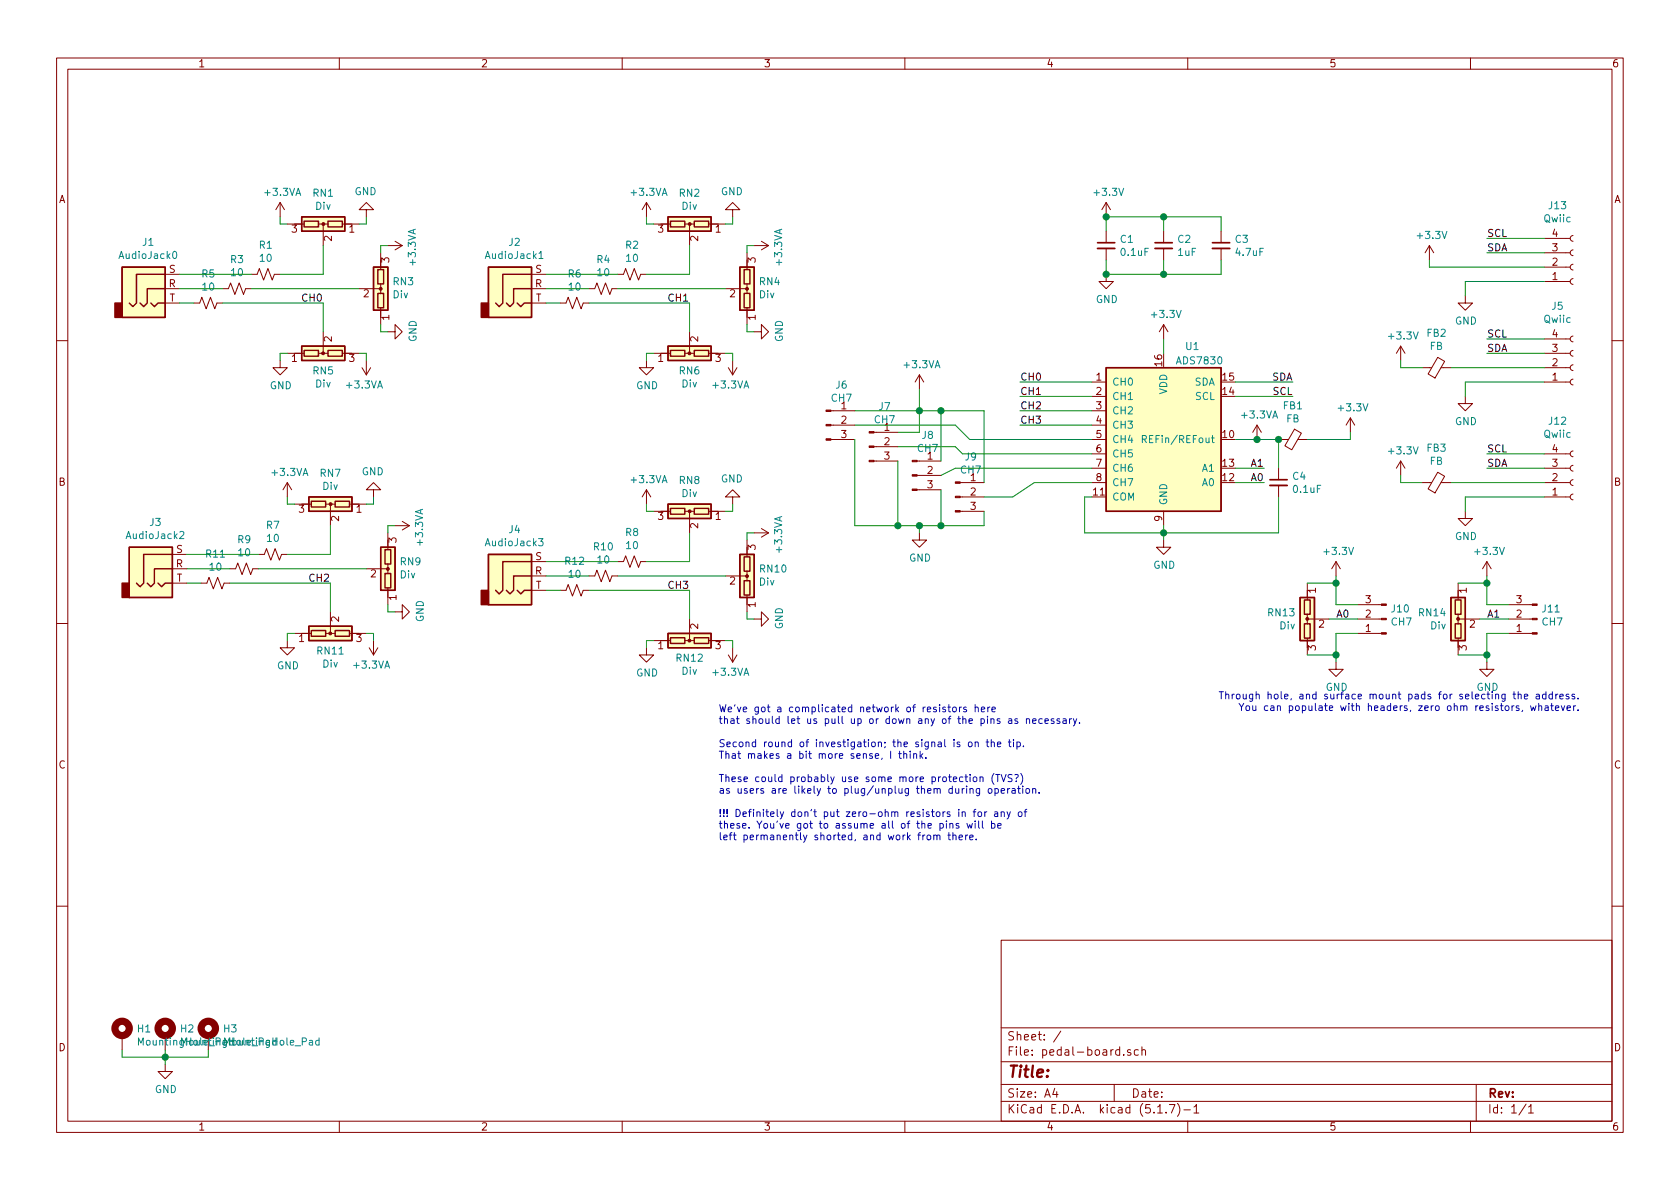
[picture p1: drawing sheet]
EESchema Schematic File Version 4
EELAYER 30 0
EELAYER END
$Descr A4 11693 8268
encoding utf-8
Sheet 1 1
Title ""
Date ""
Rev ""
Comp ""
Comment1 ""
Comment2 ""
Comment3 ""
Comment4 ""
$EndDescr
$Comp
L power:GND #PWR04
U 1 1
P 8100 3750
F 0 "#PWR04" H 8100 3500 50  0001 C CNN
F 1 "GND" H 8105 3577 50  0000 C CNN
F 2 "" H 8100 3750 50  0001 C CNN
F 3 "" H 8100 3750 50  0001 C CNN
	1    8100 3750
	1    0    0    -1  
$EndComp
$Comp
L power:+3.3V #PWR03
U 1 1
P 8100 2350
F 0 "#PWR03" H 8100 2200 50  0001 C CNN
F 1 "+3.3V" H 8115 2523 50  0000 C CNN
F 2 "" H 8100 2350 50  0001 C CNN
F 3 "" H 8100 2350 50  0001 C CNN
	1    8100 2350
	1    0    0    -1  
$EndComp
$Comp
L Connector:AudioJack3 J1
U 1 1
P 1050 2000
F 0 "J1" H 1032 2325 50  0000 C CNN
F 1 "AudioJack0" H 1032 2234 50  0000 C CNN
F 2 "footprints:SJ-63053A" H 1050 2000 50  0001 C CNN
F 3 "~" H 1050 2000 50  0001 C CNN
	1    1050 2000
	1    0    0    -1  
$EndComp
Wire Wire Line
	7600 2650 7100 2650
Wire Wire Line
	7600 2750 7100 2750
Wire Wire Line
	7600 2850 7100 2850
Wire Wire Line
	7600 2950 7100 2950
Text Label 7100 2650 0    50   ~ 0
CH0
Text Label 7100 2750 0    50   ~ 0
CH1
Text Label 7100 2850 0    50   ~ 0
CH2
Text Label 7100 2950 0    50   ~ 0
CH3
$Comp
L Connector:AudioJack3 J2
U 1 1
P 3600 2000
F 0 "J2" H 3582 2325 50  0000 C CNN
F 1 "AudioJack1" H 3582 2234 50  0000 C CNN
F 2 "footprints:SJ-63053A" H 3600 2000 50  0001 C CNN
F 3 "~" H 3600 2000 50  0001 C CNN
	1    3600 2000
	1    0    0    -1  
$EndComp
$Comp
L Connector:AudioJack3 J3
U 1 1
P 1100 3950
F 0 "J3" H 1082 4275 50  0000 C CNN
F 1 "AudioJack2" H 1082 4184 50  0000 C CNN
F 2 "footprints:SJ-63053A" H 1100 3950 50  0001 C CNN
F 3 "~" H 1100 3950 50  0001 C CNN
	1    1100 3950
	1    0    0    -1  
$EndComp
$Comp
L Connector:AudioJack3 J4
U 1 1
P 3600 4000
F 0 "J4" H 3582 4325 50  0000 C CNN
F 1 "AudioJack3" H 3582 4234 50  0000 C CNN
F 2 "footprints:SJ-63053A" H 3600 4000 50  0001 C CNN
F 3 "~" H 3600 4000 50  0001 C CNN
	1    3600 4000
	1    0    0    -1  
$EndComp
$Comp
L power:+3.3V #PWR0107
U 1 1
P 9750 2500
F 0 "#PWR0107" H 9750 2350 50  0001 C CNN
F 1 "+3.3V" H 9765 2673 50  0000 C CNN
F 2 "" H 9750 2500 50  0001 C CNN
F 3 "" H 9750 2500 50  0001 C CNN
	1    9750 2500
	1    0    0    -1  
$EndComp
$Comp
L power:GND #PWR0108
U 1 1
P 10200 2750
F 0 "#PWR0108" H 10200 2500 50  0001 C CNN
F 1 "GND" H 10205 2577 50  0000 C CNN
F 2 "" H 10200 2750 50  0001 C CNN
F 3 "" H 10200 2750 50  0001 C CNN
	1    10200 2750
	1    0    0    -1  
$EndComp
$Comp
L Device:C_Small C1
U 1 1
P 7700 1700
F 0 "C1" H 7792 1746 50  0000 L CNN
F 1 "0.1uF" H 7792 1655 50  0000 L CNN
F 2 "Capacitors_SMD:C_0805_HandSoldering" H 7700 1700 50  0001 C CNN
F 3 "~" H 7700 1700 50  0001 C CNN
	1    7700 1700
	1    0    0    -1  
$EndComp
$Comp
L Device:C_Small C2
U 1 1
P 8100 1700
F 0 "C2" H 8192 1746 50  0000 L CNN
F 1 "1uF" H 8192 1655 50  0000 L CNN
F 2 "Capacitors_SMD:C_0805_HandSoldering" H 8100 1700 50  0001 C CNN
F 3 "~" H 8100 1700 50  0001 C CNN
	1    8100 1700
	1    0    0    -1  
$EndComp
$Comp
L Device:C_Small C3
U 1 1
P 8500 1700
F 0 "C3" H 8592 1746 50  0000 L CNN
F 1 "4.7uF" H 8592 1655 50  0000 L CNN
F 2 "Capacitors_SMD:C_0805_HandSoldering" H 8500 1700 50  0001 C CNN
F 3 "~" H 8500 1700 50  0001 C CNN
	1    8500 1700
	1    0    0    -1  
$EndComp
$Comp
L power:+3.3V #PWR0109
U 1 1
P 7700 1500
F 0 "#PWR0109" H 7700 1350 50  0001 C CNN
F 1 "+3.3V" H 7715 1673 50  0000 C CNN
F 2 "" H 7700 1500 50  0001 C CNN
F 3 "" H 7700 1500 50  0001 C CNN
	1    7700 1500
	1    0    0    -1  
$EndComp
$Comp
L power:GND #PWR0110
U 1 1
P 7700 1900
F 0 "#PWR0110" H 7700 1650 50  0001 C CNN
F 1 "GND" H 7705 1727 50  0000 C CNN
F 2 "" H 7700 1900 50  0001 C CNN
F 3 "" H 7700 1900 50  0001 C CNN
	1    7700 1900
	1    0    0    -1  
$EndComp
Wire Wire Line
	7700 1500 8100 1500
Wire Wire Line
	8500 1500 8500 1600
Wire Wire Line
	7700 1900 8100 1900
Wire Wire Line
	8500 1900 8500 1800
Wire Wire Line
	8100 1800 8100 1900
Connection ~ 8100 1900
Wire Wire Line
	8100 1900 8500 1900
Wire Wire Line
	8100 1600 8100 1500
Connection ~ 8100 1500
Wire Wire Line
	8100 1500 8500 1500
Wire Wire Line
	7700 1500 7700 1600
Connection ~ 7700 1500
Wire Wire Line
	7700 1800 7700 1900
Connection ~ 7700 1900
Text Notes 5000 5850 0    50   ~ 0
We've got a complicated network of resistors here\nthat should let us pull up or down any of the pins as necessary.\n\nSecond round of investigation; the signal is on the tip.\nThat makes a bit more sense, I think.\n\nThese could probably use some more protection (TVS?)\nas users are likely to plug/unplug them during operation.\n\n!!! Definitely don't put zero-ohm resistors in for any of\nthese. You've got to assume all of the pins will be\nleft permanently shorted, and work from there.
$Comp
L Analog_DAC:ADS7830 U1
U 1 1
P 8100 3050
F 0 "U1" H 8300 3700 50  0000 C CNN
F 1 "ADS7830" H 8350 3600 50  0000 C CNN
F 2 "Housings_SSOP:TSSOP-16_4.4x5mm_Pitch0.65mm" H 8200 2350 50  0001 C CIN
F 3 "http://www.ti.com/lit/ds/symlink/ads7830.pdf" H 8300 2600 50  0001 C CNN
	1    8100 3050
	1    0    0    -1  
$EndComp
Wire Wire Line
	8100 2350 8100 2450
Wire Wire Line
	8100 3750 8100 3700
Connection ~ 8100 3700
Wire Wire Line
	8100 3700 8100 3650
Wire Wire Line
	8600 2650 9000 2650
Wire Wire Line
	8600 2750 9000 2750
Text Label 9000 2750 2    50   ~ 0
SCL
Text Label 9000 2650 2    50   ~ 0
SDA
$Comp
L Connector:Conn_01x04_Female J5
U 1 1
P 10950 2550
F 0 "J5" H 10842 2125 50  0000 C CNN
F 1 "Qwiic" H 10842 2216 50  0000 C CNN
F 2 "Connectors_JST:JST_SH_SM04B-SRSS-TB_04x1.00mm_Angled" H 10950 2550 50  0001 C CNN
F 3 "~" H 10950 2550 50  0001 C CNN
	1    10950 2550
	1    0    0    1   
$EndComp
Wire Wire Line
	9750 2500 9750 2550
Wire Wire Line
	9750 2550 9900 2550
Wire Wire Line
	10750 2650 10200 2650
Wire Wire Line
	10200 2650 10200 2750
Wire Wire Line
	10750 2450 10350 2450
Wire Wire Line
	10750 2350 10350 2350
Text Label 10350 2350 0    50   ~ 0
SCL
Text Label 10350 2450 0    50   ~ 0
SDA
$Comp
L Device:C_Small C4
U 1 1
P 8900 3350
F 0 "C4" H 8992 3396 50  0000 L CNN
F 1 "0.1uF" H 8992 3305 50  0000 L CNN
F 2 "Capacitors_SMD:C_0805_HandSoldering" H 8900 3350 50  0001 C CNN
F 3 "~" H 8900 3350 50  0001 C CNN
	1    8900 3350
	1    0    0    -1  
$EndComp
Wire Wire Line
	8600 3050 8750 3050
Wire Wire Line
	8900 3050 8900 3250
Wire Wire Line
	8900 3450 8900 3700
Wire Wire Line
	7600 3450 7550 3450
Wire Wire Line
	7550 3450 7550 3700
Wire Wire Line
	7550 3700 8100 3700
$Comp
L Device:Ferrite_Bead_Small FB1
U 1 1
P 9000 3050
F 0 "FB1" V 8763 3050 50  0000 C CNN
F 1 "FB" V 8854 3050 50  0000 C CNN
F 2 "Inductors_SMD:L_0805_HandSoldering" V 8930 3050 50  0001 C CNN
F 3 "~" H 9000 3050 50  0001 C CNN
	1    9000 3050
	0    1    1    0   
$EndComp
Connection ~ 8900 3050
$Comp
L Device:Ferrite_Bead_Small FB2
U 1 1
P 10000 2550
F 0 "FB2" V 10237 2550 50  0000 C CNN
F 1 "FB" V 10146 2550 50  0000 C CNN
F 2 "Inductors_SMD:L_0805_HandSoldering" V 9930 2550 50  0001 C CNN
F 3 "~" H 10000 2550 50  0001 C CNN
	1    10000 2550
	0    -1   -1   0   
$EndComp
Wire Wire Line
	10750 2550 10100 2550
$Comp
L power:+3.3V #PWR0111
U 1 1
P 9400 3000
F 0 "#PWR0111" H 9400 2850 50  0001 C CNN
F 1 "+3.3V" H 9415 3173 50  0000 C CNN
F 2 "" H 9400 3000 50  0001 C CNN
F 3 "" H 9400 3000 50  0001 C CNN
	1    9400 3000
	1    0    0    -1  
$EndComp
Wire Wire Line
	9100 3050 9400 3050
Wire Wire Line
	9400 3050 9400 3000
$Comp
L Connector:Conn_01x03_Male J9
U 1 1
P 6650 3450
F 0 "J9" H 6758 3731 50  0000 C CNN
F 1 "CH7" H 6758 3640 50  0000 C CNN
F 2 "Pin_Headers:Pin_Header_Straight_1x03_Pitch2.54mm" H 6650 3450 50  0001 C CNN
F 3 "~" H 6650 3450 50  0001 C CNN
	1    6650 3450
	1    0    0    -1  
$EndComp
$Comp
L Connector:Conn_01x03_Male J8
U 1 1
P 6350 3300
F 0 "J8" H 6458 3581 50  0000 C CNN
F 1 "CH7" H 6458 3490 50  0000 C CNN
F 2 "Pin_Headers:Pin_Header_Straight_1x03_Pitch2.54mm" H 6350 3300 50  0001 C CNN
F 3 "~" H 6350 3300 50  0001 C CNN
	1    6350 3300
	1    0    0    -1  
$EndComp
$Comp
L Connector:Conn_01x03_Male J7
U 1 1
P 6050 3100
F 0 "J7" H 6158 3381 50  0000 C CNN
F 1 "CH7" H 6158 3290 50  0000 C CNN
F 2 "Pin_Headers:Pin_Header_Straight_1x03_Pitch2.54mm" H 6050 3100 50  0001 C CNN
F 3 "~" H 6050 3100 50  0001 C CNN
	1    6050 3100
	1    0    0    -1  
$EndComp
$Comp
L Connector:Conn_01x03_Male J6
U 1 1
P 5750 2950
F 0 "J6" H 5858 3231 50  0000 C CNN
F 1 "CH7" H 5858 3140 50  0000 C CNN
F 2 "Pin_Headers:Pin_Header_Straight_1x03_Pitch2.54mm" H 5750 2950 50  0001 C CNN
F 3 "~" H 5750 2950 50  0001 C CNN
	1    5750 2950
	1    0    0    -1  
$EndComp
Wire Wire Line
	7600 3250 6650 3250
Wire Wire Line
	6650 3250 6550 3300
Wire Wire Line
	6250 3100 6650 3100
Wire Wire Line
	6650 3100 6700 3150
Wire Wire Line
	6700 3150 7600 3150
Wire Wire Line
	6850 3450 7050 3450
Wire Wire Line
	7050 3450 7200 3350
Wire Wire Line
	7200 3350 7600 3350
Wire Wire Line
	5950 2950 6650 2950
Wire Wire Line
	6650 2950 6750 3050
Wire Wire Line
	6750 3050 7600 3050
Wire Wire Line
	5950 2850 6400 2850
Wire Wire Line
	6400 2850 6400 2700
Wire Wire Line
	6250 3000 6400 3000
Wire Wire Line
	6400 3000 6400 2850
Connection ~ 6400 2850
Wire Wire Line
	6550 3200 6550 2850
Wire Wire Line
	6550 2850 6400 2850
Wire Wire Line
	6850 3350 6850 2850
Wire Wire Line
	6850 2850 6550 2850
Connection ~ 6550 2850
$Comp
L power:GND #PWR0113
U 1 1
P 6400 3700
F 0 "#PWR0113" H 6400 3450 50  0001 C CNN
F 1 "GND" H 6405 3527 50  0000 C CNN
F 2 "" H 6400 3700 50  0001 C CNN
F 3 "" H 6400 3700 50  0001 C CNN
	1    6400 3700
	1    0    0    -1  
$EndComp
Wire Wire Line
	6850 3650 6550 3650
Wire Wire Line
	5950 3650 5950 3050
Wire Wire Line
	6250 3200 6250 3650
Connection ~ 6250 3650
Wire Wire Line
	6250 3650 5950 3650
Wire Wire Line
	6550 3400 6550 3650
Connection ~ 6550 3650
Wire Wire Line
	6550 3650 6400 3650
Wire Wire Line
	6400 3650 6400 3700
Connection ~ 6400 3650
Wire Wire Line
	6400 3650 6250 3650
Wire Wire Line
	6850 3550 6850 3650
$Comp
L Connector:Conn_01x03_Male J10
U 1 1
P 9650 4300
F 0 "J10" H 9622 4232 50  0000 R CNN
F 1 "CH7" H 9622 4323 50  0000 R CNN
F 2 "Pin_Headers:Pin_Header_Straight_1x03_Pitch2.54mm" H 9650 4300 50  0001 C CNN
F 3 "~" H 9650 4300 50  0001 C CNN
	1    9650 4300
	-1   0    0    1   
$EndComp
Wire Wire Line
	8100 3700 8900 3700
Wire Wire Line
	8600 3350 8800 3350
Wire Wire Line
	8600 3250 8800 3250
Text Label 8800 3250 2    50   ~ 0
A1
Text Label 8800 3350 2    50   ~ 0
A0
Wire Wire Line
	9450 4200 9300 4200
Wire Wire Line
	9450 4400 9300 4400
$Comp
L power:GND #PWR0114
U 1 1
P 9300 4600
F 0 "#PWR0114" H 9300 4350 50  0001 C CNN
F 1 "GND" H 9305 4427 50  0000 C CNN
F 2 "" H 9300 4600 50  0001 C CNN
F 3 "" H 9300 4600 50  0001 C CNN
	1    9300 4600
	1    0    0    -1  
$EndComp
$Comp
L power:+3.3V #PWR0115
U 1 1
P 9300 4000
F 0 "#PWR0115" H 9300 3850 50  0001 C CNN
F 1 "+3.3V" H 9315 4173 50  0000 C CNN
F 2 "" H 9300 4000 50  0001 C CNN
F 3 "" H 9300 4000 50  0001 C CNN
	1    9300 4000
	1    0    0    -1  
$EndComp
Text Label 9300 4300 0    50   ~ 0
A0
$Comp
L Connector:Conn_01x03_Male J11
U 1 1
P 10700 4300
F 0 "J11" H 10672 4232 50  0000 R CNN
F 1 "CH7" H 10672 4323 50  0000 R CNN
F 2 "Pin_Headers:Pin_Header_Straight_1x03_Pitch2.54mm" H 10700 4300 50  0001 C CNN
F 3 "~" H 10700 4300 50  0001 C CNN
	1    10700 4300
	-1   0    0    1   
$EndComp
Wire Wire Line
	10500 4200 10350 4200
Wire Wire Line
	10500 4400 10350 4400
$Comp
L power:GND #PWR0116
U 1 1
P 10350 4600
F 0 "#PWR0116" H 10350 4350 50  0001 C CNN
F 1 "GND" H 10355 4427 50  0000 C CNN
F 2 "" H 10350 4600 50  0001 C CNN
F 3 "" H 10350 4600 50  0001 C CNN
	1    10350 4600
	1    0    0    -1  
$EndComp
$Comp
L power:+3.3V #PWR0117
U 1 1
P 10350 4000
F 0 "#PWR0117" H 10350 3850 50  0001 C CNN
F 1 "+3.3V" H 10365 4173 50  0000 C CNN
F 2 "" H 10350 4000 50  0001 C CNN
F 3 "" H 10350 4000 50  0001 C CNN
	1    10350 4000
	1    0    0    -1  
$EndComp
Text Label 10350 4300 0    50   ~ 0
A1
Text Notes 11000 4950 2    50   ~ 0
Through hole, and surface mount pads for selecting the address.\nYou can populate with headers, zero ohm resistors, whatever.
$Comp
L power:+3.3VA #PWR0112
U 1 1
P 8750 3050
F 0 "#PWR0112" H 8750 2900 50  0001 C CNN
F 1 "+3.3VA" H 8765 3223 50  0000 C CNN
F 2 "" H 8750 3050 50  0001 C CNN
F 3 "" H 8750 3050 50  0001 C CNN
	1    8750 3050
	1    0    0    -1  
$EndComp
Connection ~ 8750 3050
Wire Wire Line
	8750 3050 8900 3050
$Comp
L power:+3.3VA #PWR0118
U 1 1
P 6400 2700
F 0 "#PWR0118" H 6400 2550 50  0001 C CNN
F 1 "+3.3VA" H 6415 2873 50  0000 C CNN
F 2 "" H 6400 2700 50  0001 C CNN
F 3 "" H 6400 2700 50  0001 C CNN
	1    6400 2700
	1    0    0    -1  
$EndComp
$Comp
L power:+3.3V #PWR0120
U 1 1
P 9750 3300
F 0 "#PWR0120" H 9750 3150 50  0001 C CNN
F 1 "+3.3V" H 9765 3473 50  0000 C CNN
F 2 "" H 9750 3300 50  0001 C CNN
F 3 "" H 9750 3300 50  0001 C CNN
	1    9750 3300
	1    0    0    -1  
$EndComp
$Comp
L power:GND #PWR0121
U 1 1
P 10200 3550
F 0 "#PWR0121" H 10200 3300 50  0001 C CNN
F 1 "GND" H 10205 3377 50  0000 C CNN
F 2 "" H 10200 3550 50  0001 C CNN
F 3 "" H 10200 3550 50  0001 C CNN
	1    10200 3550
	1    0    0    -1  
$EndComp
$Comp
L Connector:Conn_01x04_Female J12
U 1 1
P 10950 3350
F 0 "J12" H 10842 2925 50  0000 C CNN
F 1 "Qwiic" H 10842 3016 50  0000 C CNN
F 2 "Connectors_JST:JST_SH_SM04B-SRSS-TB_04x1.00mm_Angled" H 10950 3350 50  0001 C CNN
F 3 "~" H 10950 3350 50  0001 C CNN
	1    10950 3350
	1    0    0    1   
$EndComp
Wire Wire Line
	9750 3300 9750 3350
Wire Wire Line
	9750 3350 9900 3350
Wire Wire Line
	10750 3450 10200 3450
Wire Wire Line
	10200 3450 10200 3550
Wire Wire Line
	10750 3250 10350 3250
Wire Wire Line
	10750 3150 10350 3150
Text Label 10350 3150 0    50   ~ 0
SCL
Text Label 10350 3250 0    50   ~ 0
SDA
$Comp
L Device:Ferrite_Bead_Small FB3
U 1 1
P 10000 3350
F 0 "FB3" V 10237 3350 50  0000 C CNN
F 1 "FB" V 10146 3350 50  0000 C CNN
F 2 "Inductors_SMD:L_0805_HandSoldering" V 9930 3350 50  0001 C CNN
F 3 "~" H 10000 3350 50  0001 C CNN
	1    10000 3350
	0    -1   -1   0   
$EndComp
Wire Wire Line
	10750 3350 10100 3350
$Comp
L Mechanical:MountingHole_Pad H1
U 1 1
P 850 7200
F 0 "H1" H 950 7249 50  0000 L CNN
F 1 "MountingHole_Pad" H 950 7158 50  0000 L CNN
F 2 "Mounting_Holes:MountingHole_3.2mm_M3_Pad_Via" H 850 7200 50  0001 C CNN
F 3 "~" H 850 7200 50  0001 C CNN
	1    850  7200
	1    0    0    -1  
$EndComp
$Comp
L Mechanical:MountingHole_Pad H2
U 1 1
P 1150 7200
F 0 "H2" H 1250 7249 50  0000 L CNN
F 1 "MountingHole_Pad" H 1250 7158 50  0000 L CNN
F 2 "Mounting_Holes:MountingHole_3.2mm_M3_Pad_Via" H 1150 7200 50  0001 C CNN
F 3 "~" H 1150 7200 50  0001 C CNN
	1    1150 7200
	1    0    0    -1  
$EndComp
$Comp
L Mechanical:MountingHole_Pad H3
U 1 1
P 1450 7200
F 0 "H3" H 1550 7249 50  0000 L CNN
F 1 "MountingHole_Pad" H 1550 7158 50  0000 L CNN
F 2 "Mounting_Holes:MountingHole_3.2mm_M3_Pad_Via" H 1450 7200 50  0001 C CNN
F 3 "~" H 1450 7200 50  0001 C CNN
	1    1450 7200
	1    0    0    -1  
$EndComp
$Comp
L power:GND #PWR0122
U 1 1
P 1150 7400
F 0 "#PWR0122" H 1150 7150 50  0001 C CNN
F 1 "GND" H 1155 7227 50  0000 C CNN
F 2 "" H 1150 7400 50  0001 C CNN
F 3 "" H 1150 7400 50  0001 C CNN
	1    1150 7400
	1    0    0    -1  
$EndComp
Wire Wire Line
	850  7300 850  7350
Wire Wire Line
	850  7350 1150 7350
Wire Wire Line
	1450 7350 1450 7300
Wire Wire Line
	1150 7300 1150 7350
Connection ~ 1150 7350
Wire Wire Line
	1150 7350 1450 7350
Wire Wire Line
	1150 7350 1150 7400
$Comp
L Connector:Conn_01x04_Female J13
U 1 1
P 10950 1850
F 0 "J13" H 10842 1425 50  0000 C CNN
F 1 "Qwiic" H 10842 1516 50  0000 C CNN
F 2 "Pin_Headers:Pin_Header_Straight_1x04_Pitch2.54mm" H 10950 1850 50  0001 C CNN
F 3 "~" H 10950 1850 50  0001 C CNN
	1    10950 1850
	1    0    0    1   
$EndComp
$Comp
L power:+3.3V #PWR0123
U 1 1
P 9950 1800
F 0 "#PWR0123" H 9950 1650 50  0001 C CNN
F 1 "+3.3V" H 9965 1973 50  0000 C CNN
F 2 "" H 9950 1800 50  0001 C CNN
F 3 "" H 9950 1800 50  0001 C CNN
	1    9950 1800
	1    0    0    -1  
$EndComp
$Comp
L power:GND #PWR0124
U 1 1
P 10200 2050
F 0 "#PWR0124" H 10200 1800 50  0001 C CNN
F 1 "GND" H 10205 1877 50  0000 C CNN
F 2 "" H 10200 2050 50  0001 C CNN
F 3 "" H 10200 2050 50  0001 C CNN
	1    10200 2050
	1    0    0    -1  
$EndComp
Wire Wire Line
	9950 1800 9950 1850
Wire Wire Line
	10750 1950 10200 1950
Wire Wire Line
	10200 1950 10200 2050
Wire Wire Line
	10750 1750 10350 1750
Wire Wire Line
	10750 1650 10350 1650
Text Label 10350 1650 0    50   ~ 0
SCL
Text Label 10350 1750 0    50   ~ 0
SDA
Wire Wire Line
	9950 1850 10750 1850
$Comp
L Device:R_Small_US R5
U 1 1
P 1450 2100
F 0 "R5" V 1245 2100 50  0000 C CNN
F 1 "10" V 1336 2100 50  0000 C CNN
F 2 "Resistors_SMD:R_0805_HandSoldering" H 1450 2100 50  0001 C CNN
F 3 "~" H 1450 2100 50  0001 C CNN
	1    1450 2100
	0    1    1    0   
$EndComp
$Comp
L Device:R_Small_US R3
U 1 1
P 1650 2000
F 0 "R3" V 1445 2000 50  0000 C CNN
F 1 "10" V 1536 2000 50  0000 C CNN
F 2 "Resistors_SMD:R_0805_HandSoldering" H 1650 2000 50  0001 C CNN
F 3 "~" H 1650 2000 50  0001 C CNN
	1    1650 2000
	0    1    1    0   
$EndComp
$Comp
L Device:R_Small_US R1
U 1 1
P 1850 1900
F 0 "R1" V 1645 1900 50  0000 C CNN
F 1 "10" V 1736 1900 50  0000 C CNN
F 2 "Resistors_SMD:R_0805_HandSoldering" H 1850 1900 50  0001 C CNN
F 3 "~" H 1850 1900 50  0001 C CNN
	1    1850 1900
	0    1    1    0   
$EndComp
Wire Wire Line
	1250 2100 1350 2100
Wire Wire Line
	1250 2000 1550 2000
Wire Wire Line
	1250 1900 1750 1900
$Comp
L Device:Voltage_Divider RN1
U 1 1
P 2250 1550
F 0 "RN1" V 2033 1550 50  0000 C CNN
F 1 "Div" V 2124 1550 50  0000 C CNN
F 2 "footprints:R_0805_Divider" V 2725 1550 50  0001 C CNN
F 3 "~" H 2450 1550 50  0001 C CNN
	1    2250 1550
	0    1    1    0   
$EndComp
$Comp
L Device:Voltage_Divider RN3
U 1 1
P 2650 2000
F 0 "RN3" H 2570 1954 50  0000 R CNN
F 1 "Div" H 2570 2045 50  0000 R CNN
F 2 "footprints:R_0805_Divider" V 3125 2000 50  0001 C CNN
F 3 "~" H 2850 2000 50  0001 C CNN
	1    2650 2000
	-1   0    0    1   
$EndComp
$Comp
L Device:Voltage_Divider RN5
U 1 1
P 2250 2450
F 0 "RN5" V 2125 2450 50  0000 C CNN
F 1 "Div" V 2034 2450 50  0000 C CNN
F 2 "footprints:R_0805_Divider" V 2725 2450 50  0001 C CNN
F 3 "~" H 2450 2450 50  0001 C CNN
	1    2250 2450
	0    -1   -1   0   
$EndComp
Wire Wire Line
	2250 2100 2250 2300
Wire Wire Line
	1550 2100 2250 2100
Wire Wire Line
	1750 2000 2500 2000
Wire Wire Line
	2250 1900 2250 1700
Wire Wire Line
	1950 1900 2250 1900
$Comp
L power:+3.3VA #PWR0101
U 1 1
P 1950 1500
F 0 "#PWR0101" H 1950 1350 50  0001 C CNN
F 1 "+3.3VA" H 1965 1673 50  0000 C CNN
F 2 "" H 1950 1500 50  0001 C CNN
F 3 "" H 1950 1500 50  0001 C CNN
	1    1950 1500
	1    0    0    -1  
$EndComp
$Comp
L power:+3.3VA #PWR0102
U 1 1
P 2700 1700
F 0 "#PWR0102" H 2700 1550 50  0001 C CNN
F 1 "+3.3VA" H 2715 1873 50  0000 C CNN
F 2 "" H 2700 1700 50  0001 C CNN
F 3 "" H 2700 1700 50  0001 C CNN
	1    2700 1700
	0    1    1    0   
$EndComp
$Comp
L power:+3.3VA #PWR0103
U 1 1
P 2550 2500
F 0 "#PWR0103" H 2550 2350 50  0001 C CNN
F 1 "+3.3VA" H 2565 2673 50  0000 C CNN
F 2 "" H 2550 2500 50  0001 C CNN
F 3 "" H 2550 2500 50  0001 C CNN
	1    2550 2500
	-1   0    0    1   
$EndComp
$Comp
L power:GND #PWR0104
U 1 1
P 1950 2500
F 0 "#PWR0104" H 1950 2250 50  0001 C CNN
F 1 "GND" H 1955 2327 50  0000 C CNN
F 2 "" H 1950 2500 50  0001 C CNN
F 3 "" H 1950 2500 50  0001 C CNN
	1    1950 2500
	1    0    0    -1  
$EndComp
$Comp
L power:GND #PWR0105
U 1 1
P 2700 2300
F 0 "#PWR0105" H 2700 2050 50  0001 C CNN
F 1 "GND" H 2705 2127 50  0000 C CNN
F 2 "" H 2700 2300 50  0001 C CNN
F 3 "" H 2700 2300 50  0001 C CNN
	1    2700 2300
	0    -1   -1   0   
$EndComp
$Comp
L power:GND #PWR0106
U 1 1
P 2550 1500
F 0 "#PWR0106" H 2550 1250 50  0001 C CNN
F 1 "GND" H 2555 1327 50  0000 C CNN
F 2 "" H 2550 1500 50  0001 C CNN
F 3 "" H 2550 1500 50  0001 C CNN
	1    2550 1500
	-1   0    0    1   
$EndComp
Wire Wire Line
	2500 1550 2550 1550
Wire Wire Line
	2550 1550 2550 1500
Wire Wire Line
	1950 1500 1950 1550
Wire Wire Line
	1950 1550 2000 1550
Wire Wire Line
	1950 2500 1950 2450
Wire Wire Line
	1950 2450 2000 2450
Wire Wire Line
	2500 2450 2550 2450
Wire Wire Line
	2550 2450 2550 2500
Wire Wire Line
	2650 2250 2650 2300
Wire Wire Line
	2650 2300 2700 2300
Wire Wire Line
	2650 1750 2650 1700
Wire Wire Line
	2650 1700 2700 1700
Text Label 2250 2100 2    50   ~ 0
CH0
$Comp
L Device:R_Small_US R6
U 1 1
P 4000 2100
F 0 "R6" V 3795 2100 50  0000 C CNN
F 1 "10" V 3886 2100 50  0000 C CNN
F 2 "Resistors_SMD:R_0805_HandSoldering" H 4000 2100 50  0001 C CNN
F 3 "~" H 4000 2100 50  0001 C CNN
	1    4000 2100
	0    1    1    0   
$EndComp
$Comp
L Device:R_Small_US R4
U 1 1
P 4200 2000
F 0 "R4" V 3995 2000 50  0000 C CNN
F 1 "10" V 4086 2000 50  0000 C CNN
F 2 "Resistors_SMD:R_0805_HandSoldering" H 4200 2000 50  0001 C CNN
F 3 "~" H 4200 2000 50  0001 C CNN
	1    4200 2000
	0    1    1    0   
$EndComp
$Comp
L Device:R_Small_US R2
U 1 1
P 4400 1900
F 0 "R2" V 4195 1900 50  0000 C CNN
F 1 "10" V 4286 1900 50  0000 C CNN
F 2 "Resistors_SMD:R_0805_HandSoldering" H 4400 1900 50  0001 C CNN
F 3 "~" H 4400 1900 50  0001 C CNN
	1    4400 1900
	0    1    1    0   
$EndComp
Wire Wire Line
	3800 2100 3900 2100
Wire Wire Line
	3800 2000 4100 2000
Wire Wire Line
	3800 1900 4300 1900
$Comp
L Device:Voltage_Divider RN2
U 1 1
P 4800 1550
F 0 "RN2" V 4583 1550 50  0000 C CNN
F 1 "Div" V 4674 1550 50  0000 C CNN
F 2 "footprints:R_0805_Divider" V 5275 1550 50  0001 C CNN
F 3 "~" H 5000 1550 50  0001 C CNN
	1    4800 1550
	0    1    1    0   
$EndComp
$Comp
L Device:Voltage_Divider RN4
U 1 1
P 5200 2000
F 0 "RN4" H 5120 1954 50  0000 R CNN
F 1 "Div" H 5120 2045 50  0000 R CNN
F 2 "footprints:R_0805_Divider" V 5675 2000 50  0001 C CNN
F 3 "~" H 5400 2000 50  0001 C CNN
	1    5200 2000
	-1   0    0    1   
$EndComp
$Comp
L Device:Voltage_Divider RN6
U 1 1
P 4800 2450
F 0 "RN6" V 4675 2450 50  0000 C CNN
F 1 "Div" V 4584 2450 50  0000 C CNN
F 2 "footprints:R_0805_Divider" V 5275 2450 50  0001 C CNN
F 3 "~" H 5000 2450 50  0001 C CNN
	1    4800 2450
	0    -1   -1   0   
$EndComp
Wire Wire Line
	4800 2100 4800 2300
Wire Wire Line
	4100 2100 4800 2100
Wire Wire Line
	4300 2000 5050 2000
Wire Wire Line
	4800 1900 4800 1700
Wire Wire Line
	4500 1900 4800 1900
$Comp
L power:+3.3VA #PWR0119
U 1 1
P 4500 1500
F 0 "#PWR0119" H 4500 1350 50  0001 C CNN
F 1 "+3.3VA" H 4515 1673 50  0000 C CNN
F 2 "" H 4500 1500 50  0001 C CNN
F 3 "" H 4500 1500 50  0001 C CNN
	1    4500 1500
	1    0    0    -1  
$EndComp
$Comp
L power:+3.3VA #PWR0125
U 1 1
P 5250 1700
F 0 "#PWR0125" H 5250 1550 50  0001 C CNN
F 1 "+3.3VA" H 5265 1873 50  0000 C CNN
F 2 "" H 5250 1700 50  0001 C CNN
F 3 "" H 5250 1700 50  0001 C CNN
	1    5250 1700
	0    1    1    0   
$EndComp
$Comp
L power:+3.3VA #PWR0126
U 1 1
P 5100 2500
F 0 "#PWR0126" H 5100 2350 50  0001 C CNN
F 1 "+3.3VA" H 5115 2673 50  0000 C CNN
F 2 "" H 5100 2500 50  0001 C CNN
F 3 "" H 5100 2500 50  0001 C CNN
	1    5100 2500
	-1   0    0    1   
$EndComp
$Comp
L power:GND #PWR0127
U 1 1
P 4500 2500
F 0 "#PWR0127" H 4500 2250 50  0001 C CNN
F 1 "GND" H 4505 2327 50  0000 C CNN
F 2 "" H 4500 2500 50  0001 C CNN
F 3 "" H 4500 2500 50  0001 C CNN
	1    4500 2500
	1    0    0    -1  
$EndComp
$Comp
L power:GND #PWR0128
U 1 1
P 5250 2300
F 0 "#PWR0128" H 5250 2050 50  0001 C CNN
F 1 "GND" H 5255 2127 50  0000 C CNN
F 2 "" H 5250 2300 50  0001 C CNN
F 3 "" H 5250 2300 50  0001 C CNN
	1    5250 2300
	0    -1   -1   0   
$EndComp
$Comp
L power:GND #PWR0129
U 1 1
P 5100 1500
F 0 "#PWR0129" H 5100 1250 50  0001 C CNN
F 1 "GND" H 5105 1327 50  0000 C CNN
F 2 "" H 5100 1500 50  0001 C CNN
F 3 "" H 5100 1500 50  0001 C CNN
	1    5100 1500
	-1   0    0    1   
$EndComp
Wire Wire Line
	5050 1550 5100 1550
Wire Wire Line
	5100 1550 5100 1500
Wire Wire Line
	4500 1500 4500 1550
Wire Wire Line
	4500 1550 4550 1550
Wire Wire Line
	4500 2500 4500 2450
Wire Wire Line
	4500 2450 4550 2450
Wire Wire Line
	5050 2450 5100 2450
Wire Wire Line
	5100 2450 5100 2500
Wire Wire Line
	5200 2250 5200 2300
Wire Wire Line
	5200 2300 5250 2300
Wire Wire Line
	5200 1750 5200 1700
Wire Wire Line
	5200 1700 5250 1700
Text Label 4800 2100 2    50   ~ 0
CH1
$Comp
L Device:R_Small_US R11
U 1 1
P 1500 4050
F 0 "R11" V 1295 4050 50  0000 C CNN
F 1 "10" V 1386 4050 50  0000 C CNN
F 2 "Resistors_SMD:R_0805_HandSoldering" H 1500 4050 50  0001 C CNN
F 3 "~" H 1500 4050 50  0001 C CNN
	1    1500 4050
	0    1    1    0   
$EndComp
$Comp
L Device:R_Small_US R9
U 1 1
P 1700 3950
F 0 "R9" V 1495 3950 50  0000 C CNN
F 1 "10" V 1586 3950 50  0000 C CNN
F 2 "Resistors_SMD:R_0805_HandSoldering" H 1700 3950 50  0001 C CNN
F 3 "~" H 1700 3950 50  0001 C CNN
	1    1700 3950
	0    1    1    0   
$EndComp
$Comp
L Device:R_Small_US R7
U 1 1
P 1900 3850
F 0 "R7" V 1695 3850 50  0000 C CNN
F 1 "10" V 1786 3850 50  0000 C CNN
F 2 "Resistors_SMD:R_0805_HandSoldering" H 1900 3850 50  0001 C CNN
F 3 "~" H 1900 3850 50  0001 C CNN
	1    1900 3850
	0    1    1    0   
$EndComp
Wire Wire Line
	1300 4050 1400 4050
Wire Wire Line
	1300 3950 1600 3950
Wire Wire Line
	1300 3850 1800 3850
$Comp
L Device:Voltage_Divider RN7
U 1 1
P 2300 3500
F 0 "RN7" V 2083 3500 50  0000 C CNN
F 1 "Div" V 2174 3500 50  0000 C CNN
F 2 "footprints:R_0805_Divider" V 2775 3500 50  0001 C CNN
F 3 "~" H 2500 3500 50  0001 C CNN
	1    2300 3500
	0    1    1    0   
$EndComp
$Comp
L Device:Voltage_Divider RN9
U 1 1
P 2700 3950
F 0 "RN9" H 2620 3904 50  0000 R CNN
F 1 "Div" H 2620 3995 50  0000 R CNN
F 2 "footprints:R_0805_Divider" V 3175 3950 50  0001 C CNN
F 3 "~" H 2900 3950 50  0001 C CNN
	1    2700 3950
	-1   0    0    1   
$EndComp
$Comp
L Device:Voltage_Divider RN11
U 1 1
P 2300 4400
F 0 "RN11" V 2175 4400 50  0000 C CNN
F 1 "Div" V 2084 4400 50  0000 C CNN
F 2 "footprints:R_0805_Divider" V 2775 4400 50  0001 C CNN
F 3 "~" H 2500 4400 50  0001 C CNN
	1    2300 4400
	0    -1   -1   0   
$EndComp
Wire Wire Line
	2300 4050 2300 4250
Wire Wire Line
	1600 4050 2300 4050
Wire Wire Line
	1800 3950 2550 3950
Wire Wire Line
	2300 3850 2300 3650
Wire Wire Line
	2000 3850 2300 3850
$Comp
L power:+3.3VA #PWR0130
U 1 1
P 2000 3450
F 0 "#PWR0130" H 2000 3300 50  0001 C CNN
F 1 "+3.3VA" H 2015 3623 50  0000 C CNN
F 2 "" H 2000 3450 50  0001 C CNN
F 3 "" H 2000 3450 50  0001 C CNN
	1    2000 3450
	1    0    0    -1  
$EndComp
$Comp
L power:+3.3VA #PWR0131
U 1 1
P 2750 3650
F 0 "#PWR0131" H 2750 3500 50  0001 C CNN
F 1 "+3.3VA" H 2765 3823 50  0000 C CNN
F 2 "" H 2750 3650 50  0001 C CNN
F 3 "" H 2750 3650 50  0001 C CNN
	1    2750 3650
	0    1    1    0   
$EndComp
$Comp
L power:+3.3VA #PWR0132
U 1 1
P 2600 4450
F 0 "#PWR0132" H 2600 4300 50  0001 C CNN
F 1 "+3.3VA" H 2615 4623 50  0000 C CNN
F 2 "" H 2600 4450 50  0001 C CNN
F 3 "" H 2600 4450 50  0001 C CNN
	1    2600 4450
	-1   0    0    1   
$EndComp
$Comp
L power:GND #PWR0133
U 1 1
P 2000 4450
F 0 "#PWR0133" H 2000 4200 50  0001 C CNN
F 1 "GND" H 2005 4277 50  0000 C CNN
F 2 "" H 2000 4450 50  0001 C CNN
F 3 "" H 2000 4450 50  0001 C CNN
	1    2000 4450
	1    0    0    -1  
$EndComp
$Comp
L power:GND #PWR0134
U 1 1
P 2750 4250
F 0 "#PWR0134" H 2750 4000 50  0001 C CNN
F 1 "GND" H 2755 4077 50  0000 C CNN
F 2 "" H 2750 4250 50  0001 C CNN
F 3 "" H 2750 4250 50  0001 C CNN
	1    2750 4250
	0    -1   -1   0   
$EndComp
$Comp
L power:GND #PWR0135
U 1 1
P 2600 3450
F 0 "#PWR0135" H 2600 3200 50  0001 C CNN
F 1 "GND" H 2605 3277 50  0000 C CNN
F 2 "" H 2600 3450 50  0001 C CNN
F 3 "" H 2600 3450 50  0001 C CNN
	1    2600 3450
	-1   0    0    1   
$EndComp
Wire Wire Line
	2550 3500 2600 3500
Wire Wire Line
	2600 3500 2600 3450
Wire Wire Line
	2000 3450 2000 3500
Wire Wire Line
	2000 3500 2050 3500
Wire Wire Line
	2000 4450 2000 4400
Wire Wire Line
	2000 4400 2050 4400
Wire Wire Line
	2550 4400 2600 4400
Wire Wire Line
	2600 4400 2600 4450
Wire Wire Line
	2700 4200 2700 4250
Wire Wire Line
	2700 4250 2750 4250
Wire Wire Line
	2700 3700 2700 3650
Wire Wire Line
	2700 3650 2750 3650
Text Label 2300 4050 2    50   ~ 0
CH2
$Comp
L Device:R_Small_US R12
U 1 1
P 4000 4100
F 0 "R12" V 3795 4100 50  0000 C CNN
F 1 "10" V 3886 4100 50  0000 C CNN
F 2 "Resistors_SMD:R_0805_HandSoldering" H 4000 4100 50  0001 C CNN
F 3 "~" H 4000 4100 50  0001 C CNN
	1    4000 4100
	0    1    1    0   
$EndComp
$Comp
L Device:R_Small_US R10
U 1 1
P 4200 4000
F 0 "R10" V 3995 4000 50  0000 C CNN
F 1 "10" V 4086 4000 50  0000 C CNN
F 2 "Resistors_SMD:R_0805_HandSoldering" H 4200 4000 50  0001 C CNN
F 3 "~" H 4200 4000 50  0001 C CNN
	1    4200 4000
	0    1    1    0   
$EndComp
$Comp
L Device:R_Small_US R8
U 1 1
P 4400 3900
F 0 "R8" V 4195 3900 50  0000 C CNN
F 1 "10" V 4286 3900 50  0000 C CNN
F 2 "Resistors_SMD:R_0805_HandSoldering" H 4400 3900 50  0001 C CNN
F 3 "~" H 4400 3900 50  0001 C CNN
	1    4400 3900
	0    1    1    0   
$EndComp
Wire Wire Line
	3800 4100 3900 4100
Wire Wire Line
	3800 4000 4100 4000
Wire Wire Line
	3800 3900 4300 3900
$Comp
L Device:Voltage_Divider RN8
U 1 1
P 4800 3550
F 0 "RN8" V 4583 3550 50  0000 C CNN
F 1 "Div" V 4674 3550 50  0000 C CNN
F 2 "footprints:R_0805_Divider" V 5275 3550 50  0001 C CNN
F 3 "~" H 5000 3550 50  0001 C CNN
	1    4800 3550
	0    1    1    0   
$EndComp
$Comp
L Device:Voltage_Divider RN10
U 1 1
P 5200 4000
F 0 "RN10" H 5120 3954 50  0000 R CNN
F 1 "Div" H 5120 4045 50  0000 R CNN
F 2 "footprints:R_0805_Divider" V 5675 4000 50  0001 C CNN
F 3 "~" H 5400 4000 50  0001 C CNN
	1    5200 4000
	-1   0    0    1   
$EndComp
$Comp
L Device:Voltage_Divider RN12
U 1 1
P 4800 4450
F 0 "RN12" V 4675 4450 50  0000 C CNN
F 1 "Div" V 4584 4450 50  0000 C CNN
F 2 "footprints:R_0805_Divider" V 5275 4450 50  0001 C CNN
F 3 "~" H 5000 4450 50  0001 C CNN
	1    4800 4450
	0    -1   -1   0   
$EndComp
Wire Wire Line
	4800 4100 4800 4300
Wire Wire Line
	4100 4100 4800 4100
Wire Wire Line
	4300 4000 5050 4000
Wire Wire Line
	4800 3900 4800 3700
Wire Wire Line
	4500 3900 4800 3900
$Comp
L power:+3.3VA #PWR0136
U 1 1
P 4500 3500
F 0 "#PWR0136" H 4500 3350 50  0001 C CNN
F 1 "+3.3VA" H 4515 3673 50  0000 C CNN
F 2 "" H 4500 3500 50  0001 C CNN
F 3 "" H 4500 3500 50  0001 C CNN
	1    4500 3500
	1    0    0    -1  
$EndComp
$Comp
L power:+3.3VA #PWR0137
U 1 1
P 5250 3700
F 0 "#PWR0137" H 5250 3550 50  0001 C CNN
F 1 "+3.3VA" H 5265 3873 50  0000 C CNN
F 2 "" H 5250 3700 50  0001 C CNN
F 3 "" H 5250 3700 50  0001 C CNN
	1    5250 3700
	0    1    1    0   
$EndComp
$Comp
L power:+3.3VA #PWR0138
U 1 1
P 5100 4500
F 0 "#PWR0138" H 5100 4350 50  0001 C CNN
F 1 "+3.3VA" H 5115 4673 50  0000 C CNN
F 2 "" H 5100 4500 50  0001 C CNN
F 3 "" H 5100 4500 50  0001 C CNN
	1    5100 4500
	-1   0    0    1   
$EndComp
$Comp
L power:GND #PWR0139
U 1 1
P 4500 4500
F 0 "#PWR0139" H 4500 4250 50  0001 C CNN
F 1 "GND" H 4505 4327 50  0000 C CNN
F 2 "" H 4500 4500 50  0001 C CNN
F 3 "" H 4500 4500 50  0001 C CNN
	1    4500 4500
	1    0    0    -1  
$EndComp
$Comp
L power:GND #PWR0140
U 1 1
P 5250 4300
F 0 "#PWR0140" H 5250 4050 50  0001 C CNN
F 1 "GND" H 5255 4127 50  0000 C CNN
F 2 "" H 5250 4300 50  0001 C CNN
F 3 "" H 5250 4300 50  0001 C CNN
	1    5250 4300
	0    -1   -1   0   
$EndComp
$Comp
L power:GND #PWR0141
U 1 1
P 5100 3500
F 0 "#PWR0141" H 5100 3250 50  0001 C CNN
F 1 "GND" H 5105 3327 50  0000 C CNN
F 2 "" H 5100 3500 50  0001 C CNN
F 3 "" H 5100 3500 50  0001 C CNN
	1    5100 3500
	-1   0    0    1   
$EndComp
Wire Wire Line
	5050 3550 5100 3550
Wire Wire Line
	5100 3550 5100 3500
Wire Wire Line
	4500 3500 4500 3550
Wire Wire Line
	4500 3550 4550 3550
Wire Wire Line
	4500 4500 4500 4450
Wire Wire Line
	4500 4450 4550 4450
Wire Wire Line
	5050 4450 5100 4450
Wire Wire Line
	5100 4450 5100 4500
Wire Wire Line
	5200 4250 5200 4300
Wire Wire Line
	5200 4300 5250 4300
Wire Wire Line
	5200 3750 5200 3700
Wire Wire Line
	5200 3700 5250 3700
Text Label 4800 4100 2    50   ~ 0
CH3
$Comp
L Device:Voltage_Divider RN13
U 1 1
P 9100 4300
F 0 "RN13" H 9021 4346 50  0000 R CNN
F 1 "Div" H 9021 4255 50  0000 R CNN
F 2 "footprints:R_0805_Divider" V 9575 4300 50  0001 C CNN
F 3 "~" H 9300 4300 50  0001 C CNN
	1    9100 4300
	1    0    0    -1  
$EndComp
Wire Wire Line
	9250 4300 9450 4300
Wire Wire Line
	9100 4550 9300 4550
Wire Wire Line
	9300 4550 9300 4600
Wire Wire Line
	9300 4400 9300 4550
Connection ~ 9300 4550
Wire Wire Line
	9100 4050 9300 4050
Wire Wire Line
	9300 4050 9300 4000
Wire Wire Line
	9300 4050 9300 4200
Connection ~ 9300 4050
$Comp
L Device:Voltage_Divider RN14
U 1 1
P 10150 4300
F 0 "RN14" H 10071 4346 50  0000 R CNN
F 1 "Div" H 10071 4255 50  0000 R CNN
F 2 "footprints:R_0805_Divider" V 10625 4300 50  0001 C CNN
F 3 "~" H 10350 4300 50  0001 C CNN
	1    10150 4300
	1    0    0    -1  
$EndComp
Wire Wire Line
	10300 4300 10500 4300
Wire Wire Line
	10150 4050 10350 4050
Wire Wire Line
	10350 4050 10350 4000
Wire Wire Line
	10350 4050 10350 4200
Connection ~ 10350 4050
Wire Wire Line
	10150 4550 10350 4550
Wire Wire Line
	10350 4400 10350 4550
Wire Wire Line
	10350 4550 10350 4600
Connection ~ 10350 4550
$EndSCHEMATC
